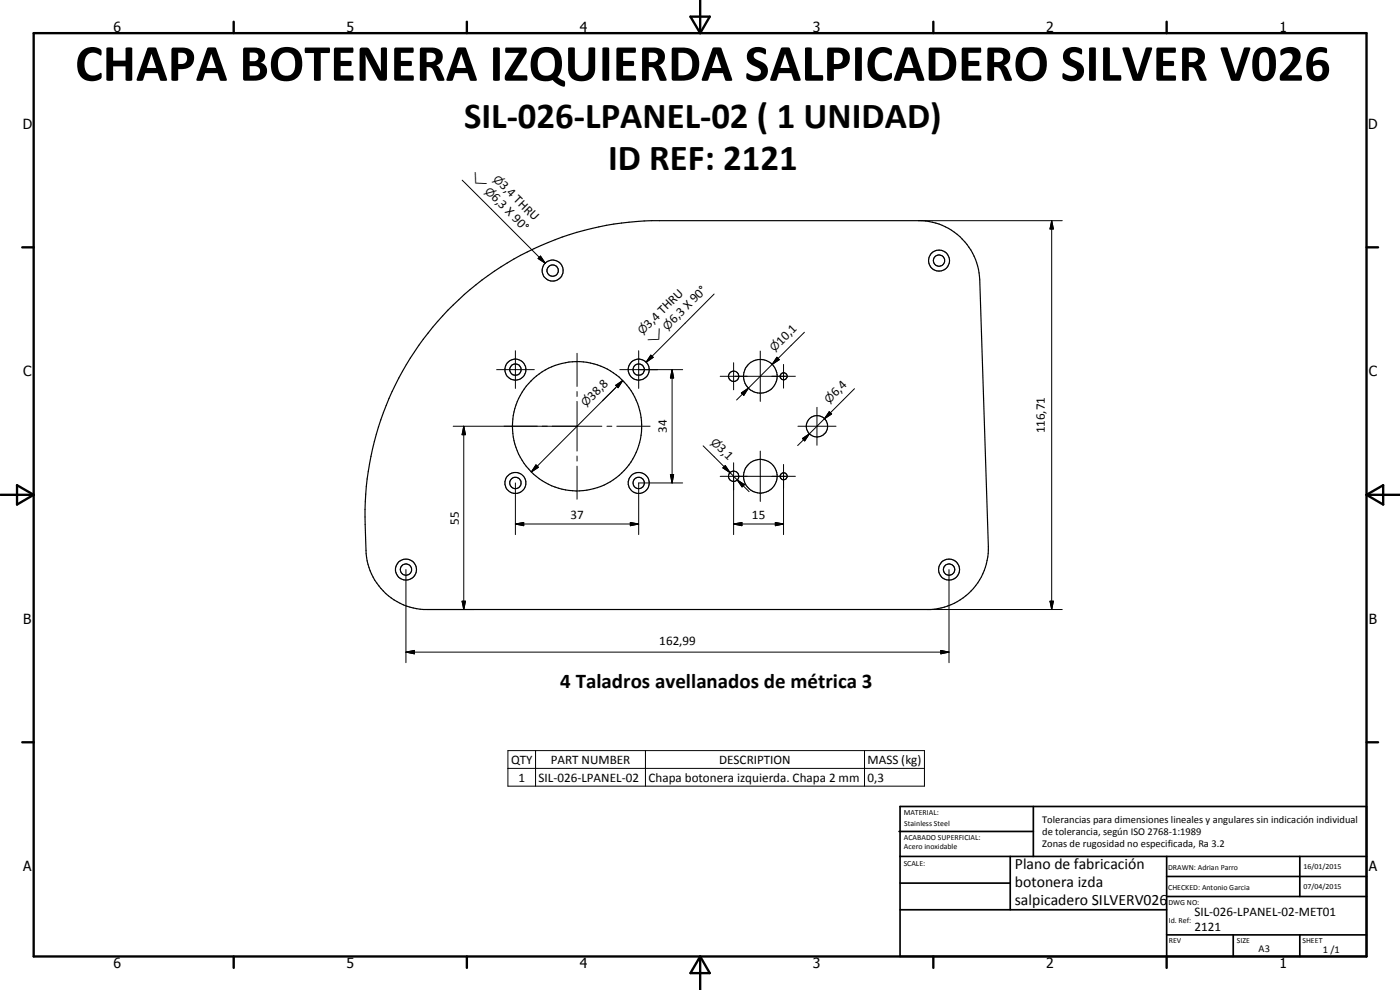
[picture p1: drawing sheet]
<svg xmlns="http://www.w3.org/2000/svg" width="420mm" height="297mm" viewBox="0 0 420 297" stroke-linecap="round" stroke-linejoin="round" font-family="sans-serif">
<g fill="none" stroke="#000" stroke-width=".35">
<path d="M134.4 93.1a88.7 88.7 0 0 1 61.2-26.9h81.1a18.4 18.4 0 0 1 17.3 17.7l2.6 80.1a18.4 18.4 0 0 1-17.3 18.9h-152.1a18.4 18.4 0 0 1-17.4-17.8l-.2-7.7a88.3 88.3 0 0 1 24.8-64.3z"/>
<circle cx="281.8" cy="78.2" r="3.1"/>
<circle cx="281.8" cy="78.2" r="1.7"/>
<circle cx="165.9" cy="81.2" r="3.2"/>
<circle cx="165.9" cy="81.2" r="1.71"/>
<circle cx="154.7" cy="110.9" r="3.1"/>
<circle cx="154.7" cy="110.9" r="1.71"/>
<circle cx="191.7" cy="110.9" r="3.1"/>
<circle cx="191.7" cy="110.9" r="1.72"/>
<circle cx="220.2" cy="112.9" r="1.56"/>
<circle cx="228.2" cy="112.9" r="5"/>
<circle cx="235.2" cy="112.9" r="1.06"/>
<circle cx="173.2" cy="127.9" r="19.4"/>
<circle cx="245.2" cy="127.9" r="3.2"/>
<circle cx="154.7" cy="144.9" r="1.7"/>
<circle cx="154.7" cy="144.9" r="3.1"/>
<circle cx="191.7" cy="144.9" r="3.2"/>
<circle cx="191.7" cy="144.9" r="1.71"/>
<circle cx="220.2" cy="142.9" r="1.55"/>
<circle cx="228.2" cy="142.9" r="5"/>
<circle cx="235.2" cy="142.9" r="1.05"/>
<circle cx="121.8" cy="170.9" r="3.2"/>
<circle cx="121.8" cy="170.9" r="1.7"/>
<circle cx="284.8" cy="170.9" r="1.7"/>
<circle cx="284.8" cy="170.9" r="3.1"/>
</g>
<g fill="none" stroke="#000" stroke-width=".71">
<path d="M10.1 9.9h400v277.1h-400zM70.1 6.5v3.4M140.1 6.5v3.4M207.2 5h5.8l-2.9 4.9zM210.1 0v9.9M280.1 6.5v3.4M350.1 6.5v3.4M6.7 74.2h3.4M410.1 74.2h3.5M.1 148.5h10M5.1 145.6l5 2.9-5 2.9zM410.1 148.5h10"/>
<path d="M410.1 148.5l5-2.9v5.8zM6.7 222.7h3.4M410.1 222.7h3.5M70.1 287v3.4M140.1 287v3.4M210.1 287v10M210.1 287l2.9 5h-5.8zM280.1 287v3.4M350.1 287v3.4"/>
</g>
<g fill="none" stroke="#000" stroke-width=".51">
<path d="M269.8 249.5h40.3M270.1 242h140v45h-140zM270.1 257h140M303.2 257v16M310.1 242v15M350.1 257v30M390.1 257v12M270.1 265h33.1M270.1 273h80M350.1 269h60M350.1 263h60M350.1 280.5h60"/>
<path d="M370.1 280.5v6.5M390.1 280.5v6.5"/>
</g>
<g fill="none" stroke="#000" stroke-width=".3">
<path d="M138.7 54.1l24.9 24.9M161.5 77.6l.7-.8 1.4 2.2zM275.7 66.2h43.1M315.6 66.2l.5 2.5h-1zM315.6 66.2v116.7M214.3 88.2l-20.4 20.5M241.4 99.7l-20.3 20.3M149 110.9h11.3M154.7 105.2v11.3M173.2 106v10M173.2 117.5v1.5M184.8 115.6l2.1-1.4-1.4 2.1z"/>
<path d="M184.8 116.3l-4 4M186 110.9h18.9M186.9 114.2l-27.4 27.4M191.7 105.2v11.3M195.3 106.6l.7 .6-2.1 1.5zM201.7 110.9l.5 2.5h-1zM201.7 110.9v34M216.1 112.9h22.6M220.2 108.8v8.2M222.5 117.9l2.1-1.4-1.4 2.1zM228.2 105.3v15.1M233.2 107.2l.7 .7-2.2 1.4z"/>
<path d="M235.2 109.3v7.2M256.4 116.6l-13.5 13.6M136 127.9h44.6M139.2 127.9l.5 2.5h-1zM139.2 127.9v55M160.9 139.5l.7 .7-2.1 1.4zM173.2 120.4v14.9M173.2 136.8v1.5M173.2 139.9v9.9M182.1 127.9h1.5M185.1 127.9h10M211 133.8l8.1 8"/>
<path d="M220.2 138.9v21.5M228.2 135.3v15.2M235.2 139.4v21M239.5 127.9h11.4M240.8 131.6l2.1-1.4-1.4 2.1zM242.9 130.2l-3.5 3.5M245.2 122.2v11.4M248.9 123.5l.7 .7-2.2 1.4zM154.7 157.2l2.5-.4v.9zM154.7 157.2h37M154.7 144.9v15.5M189.2 156.8l2.5 .4-2.5 .5z"/>
<path d="M201.2 142.4h1l-.5 2.5zM204.9 144.9h-13.2v15.5M216.1 142.9h22.6M216.9 140.4l.8-.7 1.4 2.1zM219.1 141.8l2.2 2.2M220.2 157.2l2.5-.4v.9zM220.2 157.2h15M221.3 144l2.1 1.4-.7 .7zM221.3 144l3.5 3.5M232.7 156.8l2.5 .4-2.5 .5zM121.8 170.9v27.9M284.8 170.9v27.9"/>
<path d="M121.8 195.7l2.6-.5v1zM121.8 195.7h163M128.2 182.9h14.2M138.7 180.4h1l-.5 2.5zM278.2 182.9h40.6M282.4 195.2l2.4 .5-2.4 .5zM315.1 180.4h1l-.5 2.5zM152.4 225.2h125v10.7h-125zM152.4 230.5h125M160.7 225.2v10.7M193.7 225.2v10.7M259.4 225.2v10.7"/>
</g>
<g fill="#000">
<path d="M161.5 77.6l.7-.8 1.4 2.2zM315.6 66.2l.5 2.5h-1zM184.8 115.6l2.1-1.4-1.4 2.1zM195.3 106.6l.7 .6-2.1 1.5zM201.7 110.9l.5 2.5h-1zM222.5 117.9l2.1-1.4-1.4 2.1zM233.2 107.2l.7 .7-2.2 1.4zM139.2 127.9l.5 2.5h-1zM160.9 139.5l.7 .7-2.1 1.4zM240.8 131.6l2.1-1.4-1.4 2.1zM248.9 123.5l.7 .7-2.2 1.4zM154.7 157.2l2.5-.4v.9z"/>
<path d="M189.2 156.8l2.5 .4-2.5 .5zM201.2 142.4h1l-.5 2.5zM216.9 140.4l.8-.7 1.4 2.1zM220.2 157.2l2.5-.4v.9zM221.3 144l2.1 1.4-.7 .7zM232.7 156.8l2.5 .4-2.5 .5zM121.8 195.7l2.6-.5v1zM138.7 180.4h1l-.5 2.5zM282.4 195.2l2.4 .5-2.4 .5zM315.1 180.4h1l-.5 2.5z"/>
</g>
<text font-size="15.8" x="22.6" y="24.2">CHAPA BOTENERA IZQUIERDA SALPICADERO SILVER V026</text>
<g font-size="11">
<text x="139.3" y="38.3">SIL-026-LPANEL-02 ( 1 UNIDAD)</text>
<text x="182.5" y="50.9">ID REF: 2121</text>
</g>
<text font-size="6.3" x="168.1" y="206.3">4 Taladros avellanados de métrica 3</text>
<g font-size="4.7">
<text x="304.6" y="260.8">Plano de fabricación</text>
<text x="304.6" y="266.2">botonera izda</text>
<text x="304.6" y="271.6">salpicadero SILVERV026</text>
</g>
<g font-size="4.2">
<text x="34" y="9.6">6</text>
<text x="104" y="9.6">5</text>
<text x="174" y="9.6">4</text>
<text x="244" y="9.6">3</text>
<text x="314" y="9.6">2</text>
<text x="384" y="9.6">1</text>
<text x="6.8" y="38.7">D</text>
<text x="410.6" y="38.7">D</text>
<text x="7" y="112.9">C</text>
<text x="410.8" y="112.9">C</text>
<text x="7" y="187.1">B</text>
<text x="410.8" y="187.1">B</text>
<text x="7" y="261.4">A</text>
<text x="410.8" y="261.4">A</text>
<text x="34" y="290.4">6</text>
<text x="104" y="290.4">5</text>
<text x="174" y="290.4">4</text>
<text x="244" y="290.4">3</text>
<text x="314" y="290.4">2</text>
<text x="384" y="290.4">1</text>
</g>
<g font-size="3.9">
<text x="147.3" y="59.5" transform="rotate(45 147.3 59.5)">6,3 X 90°</text>
<text x="149.8" y="55.9" transform="rotate(45 149.8 55.9)">3,4 THRU</text>
<text x="194.8" y="98.6" transform="rotate(-45 194.8 98.6)">3,4 THRU</text>
<text x="202.3" y="97.2" transform="rotate(-45 202.3 97.2)">6,3 X 90°</text>
<text x="234.4" y="103.7" transform="rotate(-45 234.4 103.7)">10,1</text>
<text x="250.9" y="119.2" transform="rotate(-45 250.9 119.2)">6,4</text>
<text x="177.8" y="120.3" transform="rotate(-45 177.8 120.3)">38,8</text>
<text x="200.1" y="129.9" transform="rotate(-90 200.1 129.9)">34</text>
<text x="313.6" y="130" transform="rotate(-90 313.6 130)">116,71</text>
<text x="215.1" y="134.8" transform="rotate(45 215.1 134.8)">3,1</text>
<text x="171.2" y="155.7">37</text>
<text x="225.7" y="155.7">15</text>
<text x="137.7" y="157.4" transform="rotate(-90 137.7 157.4)">55</text>
<text x="197.9" y="193.6">162,99</text>
<text x="153.4" y="229.2">QTY</text>
<text x="165.3" y="229.2">PART NUMBER</text>
<text x="215.8" y="229.2">DESCRIPTION</text>
<text x="260.3" y="229.3">MASS (kg)</text>
<text x="155.6" y="234.5">1</text>
<text x="161.7" y="234.5">SIL-026-LPANEL-02</text>
<text x="194.6" y="234.6">Chapa botonera izquierda. Chapa 2 mm</text>
<text x="260.3" y="234.5">0,3</text>
<text x="358.5" y="275">SIL-026-LPANEL-02-MET01</text>
<text x="358.5" y="279.4">2121</text>
</g>
<g font-size="3.3">
<text x="140.8" y="53.1" transform="rotate(45 140.8 53.1)">w</text>
<text x="147.8" y="53.9" transform="rotate(45 147.8 53.9)">n</text>
<text x="145.3" y="57.6" transform="rotate(45 145.3 57.6)">n</text>
<text x="192.8" y="100.6" transform="rotate(-45 192.8 100.6)">n</text>
<text x="200.4" y="99.2" transform="rotate(-45 200.4 99.2)">n</text>
<text x="195.9" y="103.7" transform="rotate(-45 195.9 103.7)">w</text>
<text x="232.4" y="105.6" transform="rotate(-45 232.4 105.6)">n</text>
<text x="175.8" y="122.3" transform="rotate(-45 175.8 122.3)">n</text>
<text x="248.9" y="121.2" transform="rotate(-45 248.9 121.2)">n</text>
<text x="213.1" y="132.8" transform="rotate(45 213.1 132.8)">n</text>
</g>
<g font-size="3.1">
<text x="312.7" y="246.8">Tolerancias para dimensiones lineales y angulares sin indicación individual</text>
<text x="312.7" y="250.4">de tolerancia, según ISO 2768-1:1989</text>
<text x="312.7" y="254">Zonas de rugosidad no especificada, Ra 3.2</text>
<text x="377.7" y="285.6">A3</text>
<text x="397" y="285.9">1 /1</text>
</g>
<g font-size="2.4">
<text x="271.2" y="244.4">MATERIAL:</text>
<text x="271.3" y="252">ACABADO SUPERFICIAL:</text>
<text x="271.4" y="247.9">Stainless Steel</text>
<text x="271.3" y="254.6">Acero inoxidable</text>
<text x="271.2" y="259.7">SCALE:</text>
<text x="350.6" y="261">DRAWN: Adrian Parro</text>
<text x="391.2" y="260.6">16/01/2015</text>
<text x="350.6" y="267">CHECKED: Antonio Garcia</text>
<text x="391.2" y="266.7">07/04/2015</text>
<text x="350.6" y="271.4">DWG NO:</text>
<text x="350.8" y="276.9">Id. Ref:</text>
<text x="350.8" y="282.8">REV</text>
<text x="371.2" y="282.9">SIZE</text>
<text x="390.9" y="282.9">SHEET</text>
</g>
</svg>
